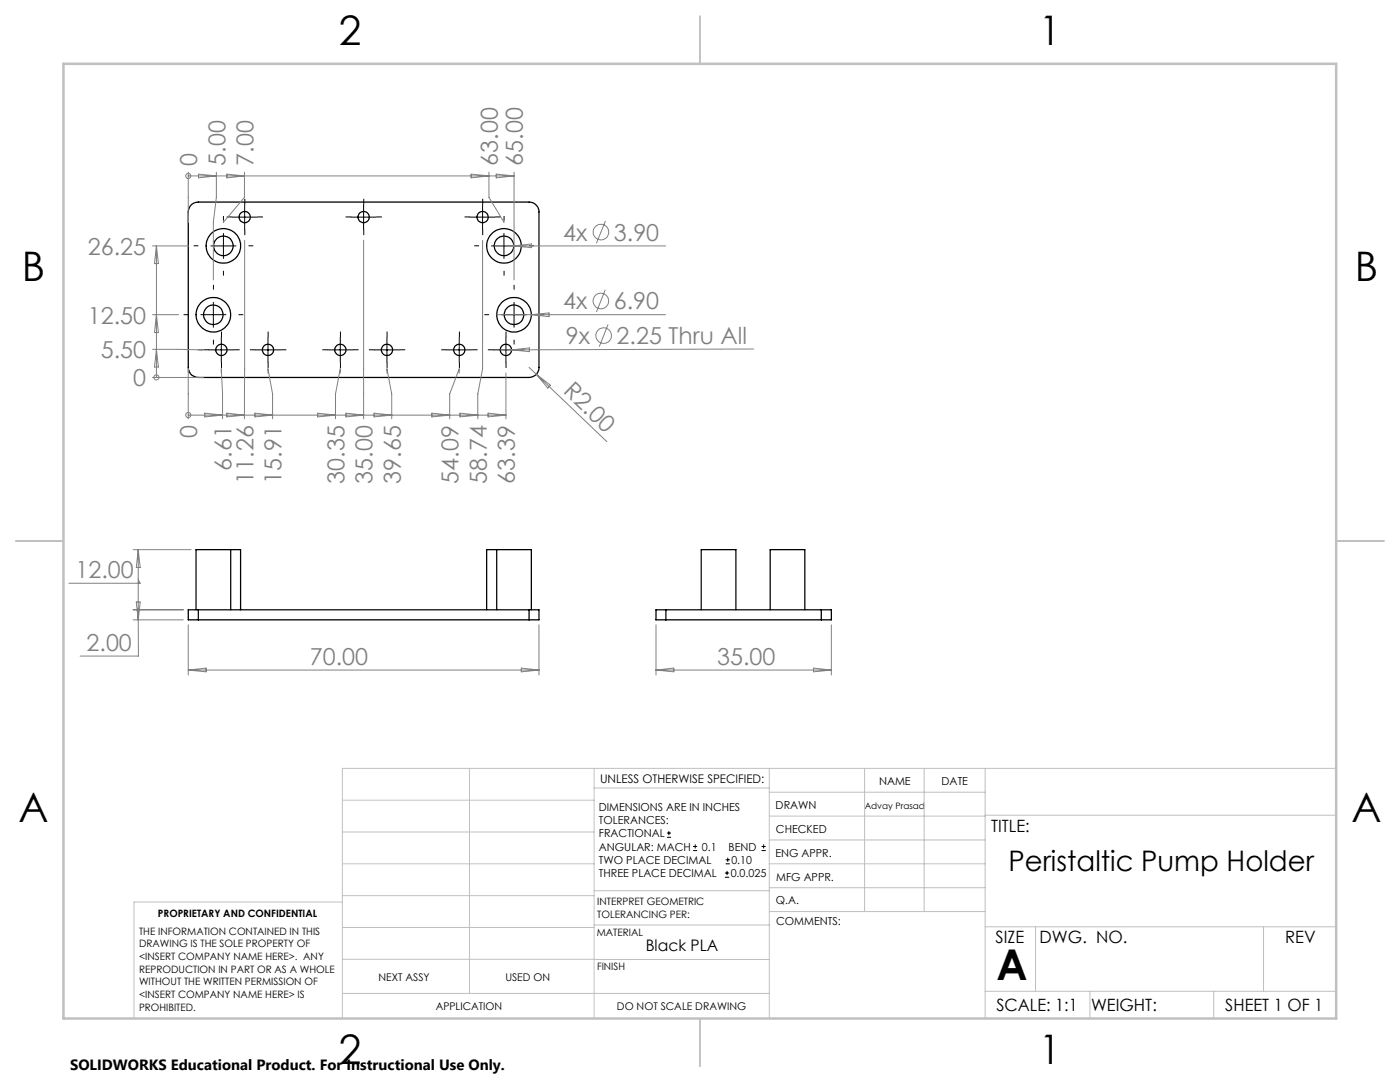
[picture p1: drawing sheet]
<svg xmlns="http://www.w3.org/2000/svg" width="279mm" height="216mm" viewBox="0 0 279 216" stroke-linecap="round" stroke-linejoin="round" font-family="sans-serif">
<g fill="none" stroke="#000" stroke-width=".25">
<path d="M38 41l.6-.4 1-.3h66a1.97 1.97 0 0 1 2 2v31a1.97 1.97 0 0 1-2 2h-66a1.97 1.97 0 0 1-2-2v-31zM46 109.7h-6.9v12M46 109.7h2v12M46 109.7v12M99.1 109.7h6.9v12M99.1 109.7h-2v12M99.1 109.7v12M39.6 121.7h-2v2h2M39.6 121.7v2M39.6 121.7h66M39.6 123.7h66M105.6 121.7h2v2h-2"/>
<path d="M105.6 121.7v2M132.9 121.7h-2v2h2M132.9 121.7h31M132.9 123.7h31M132.9 121.7v2M139.9 121.7v-12h7v12M153.7 121.7v-12h6.9v12M163.9 121.7h2v2h-2M163.9 121.7v2"/>
<circle cx="44.6" cy="49.1" r="1.96"/>
<circle cx="44.6" cy="49.1" r="3.4"/>
<circle cx="48.8" cy="43.3" r="1.11"/>
<circle cx="72.6" cy="43.3" r="1.12"/>
<circle cx="96.3" cy="43.3" r="1.12"/>
<circle cx="100.6" cy="49.1" r="3.5"/>
<circle cx="100.6" cy="49.1" r="1.95"/>
<circle cx="42.6" cy="62.8" r="3.5"/>
<circle cx="42.6" cy="62.8" r="1.95"/>
<circle cx="44.2" cy="69.8" r="1.12"/>
<circle cx="53.5" cy="69.8" r="1.13"/>
<circle cx="67.9" cy="69.8" r="1.12"/>
<circle cx="77.2" cy="69.8" r="1.13"/>
<circle cx="91.7" cy="69.8" r="1.13"/>
<circle cx="101" cy="69.8" r="1.13"/>
<circle cx="102.6" cy="62.8" r="1.96"/>
<circle cx="102.6" cy="62.8" r="3.4"/>
</g>
<g fill="none" stroke="#808080" stroke-width=".2">
<path d="M37.6 35.1h.1M37.6 34.4v9.9M37.6 35.1h65M39.6 34.7l3.6 .4-3.6 .4zM43.2 34.4v5l-.6 4.9v11.5M45.3 34.7l3.5 .4-3.5 .4zM48.8 34.4v5l-4.2 4.9v-.2M94 34.7l3.6 .4-3.6 .4zM97.6 34.4v5l3 4.9v-.2M99 34.7l3.6 .4-3.6 .4zM102.6 34.4v21.4M30.4 49.1h7.2"/>
<path d="M31.2 49.1v26.2M31.2 49.1l.4 3.5h-.8zM48.8 47.9v35.7M72.6 47.9v35.7M96.3 47.9v25.7l-.9 5v5M98.6 49.1h34.3M102.5 49.1l3.6-.4v.7zM120.8 57.8l-1.8 4.5M120.8 44.1l-1.8 4.4M30.4 69.7l10.1 .1h-1M30.4 62.8h5.2M30.4 75.3h10.2"/>
<path d="M31.2 75.3h.1M31.2 69.7l.4 3.5h-.8zM31.2 62.8l.4 3.6h-.8zM37.6 73.6v10M44.2 74.4v-.8l.2 5v5M53.5 74.4v-.8l.9 5v5M67.9 74.4v-.8l-.9 5v5M77.2 74.4v-.8l1 5v5M91.7 74.4v-.8l-2 5v5M99.1 62.8h33.7M99.8 69.8h2.3M101 74.4v9.2"/>
<path d="M102.1 69.8l3.6-.4v.8zM105.6 73.3l1.4 1.4M106 62.8l3.6-.4v.8zM107 74.7l14.1 13.4M107 74.7l2.9 2.2-.6 .5zM121.4 64.7l-1.8 4.5M150.4 69.6l-48.3 .2M37.6 82.8h.1M37.6 82.8h63.4M40.9 82.4l3.5 .4-3.5 .4zM45.3 82.4l3.5 .4-3.5 .4zM50.9 82.4l3.5 .4-3.5 .4z"/>
<path d="M63.4 82.4l3.6 .4-3.6 .4zM69 82.4l3.6 .4-3.6 .4zM74.6 82.4l3.6 .4-3.6 .4zM86.2 82.4l3.5 .4-3.5 .4zM91.8 82.4l3.6 .4-3.6 .4zM97.4 82.4l3.6 .4-3.6 .4zM26.6 109.7h11.5M27.6 109.7v14M27.6 115.7l.4 .7h-14.2M27.6 109.7l.4 3.5h-.8zM26.6 123.7h10M26.6 121.7h10"/>
<path d="M27.2 120.1h.8l-.4 3.6zM27.6 122.7v8.2h-11.6M37.6 124.7v10M37.6 133.7h70M37.6 133.7l3.5-.4v.8zM104 133.3l3.6 .4-3.6 .4zM107.6 124.7v10M130.9 133.7h35M130.9 124.7v10M130.9 133.7l3.6-.4v.8zM162.3 133.3l3.6 .4-3.6 .4zM165.9 124.7v10"/>
<circle cx="37.6" cy="35.1" r=".52"/>
<circle cx="119.9" cy="46.3" r="1.55"/>
<circle cx="31.2" cy="75.3" r=".5"/>
<circle cx="119.9" cy="60.1" r="1.56"/>
<circle cx="120.5" cy="67" r="1.56"/>
<circle cx="37.6" cy="82.8" r=".51"/>
</g>
<g fill="none" stroke="#000" stroke-width=".2">
<path d="M42.1 49.1h5M44.6 46.6v5M46.4 43.3h4.9M48.8 40.8v5M70.1 43.3h5M72.6 40.8v5M93.8 43.3h5M96.3 40.8v5M98.1 49.1h5M100.6 46.6v5M40.1 62.8h5M41.7 69.8h5"/>
<path d="M42.6 60.3v5M44.2 67.3v5M51 69.8h5M53.5 67.3v5M65.4 69.8h5M67.9 67.3v5M74.7 69.8h5M77.2 67.3v5M89.2 69.8h5M91.7 67.3v5M98.5 69.8h5M100.1 62.8h5"/>
<path d="M101 67.3v5M102.6 60.3v5M133.1 167.1h.8M133.1 166.2h.8M133.5 165.8v.9M138.3 169.7h.8M138.3 168.9h.8M138.7 168.5v.8M144.7 175h.8M144.7 174.2h.8M144.8 172.4h.9M144.8 171.6h.9"/>
<path d="M145.1 173.8v.8M145.2 171.1v.9M152 169.7h.8M152 168.9h.8M152.4 168.5v.8"/>
</g>
<g fill="none" stroke="#000" stroke-width=".2" stroke-dasharray="15.2 1.3 1.3 1.3" stroke-linecap="butt">
<path d="M39.6 49h-1M42.6 57.8v-1M44.6 44v-.9M44.6 54v1M46.4 43.3h-1.2M48.9 40.8v-1.1M48.9 45.8v1.1M49.6 49h.9M51.4 43.3h1.1M70.1 43.3h-1.1M72.6 40.8v-1.1M72.6 45.8v1.1"/>
<path d="M75.1 43.3h1.1M93.8 43.3h-1.1M95.6 49h-1M96.3 40.8v-1.1M96.3 45.8v1.1M98.8 43.3h1.2M100.6 44v-.9M100.6 54v1M102.6 57.8v-1M105.6 49h.9M37.6 62.8h-1M41.7 69.8h-1.1"/>
<path d="M42.6 67.8v.9M44.2 67.3v-1.1M44.2 72.3v1.1M46.7 69.8h1.1M47.6 62.8h.9M51 69.8h-1.1M53.5 67.3v-1.1M53.5 72.3v1.1M56 69.8h1.1M65.4 69.8h-1.1M67.9 67.3v-1.1M67.9 72.3v1.1"/>
<path d="M70.4 69.8h1.2M74.7 69.8h-1.1M77.2 67.3v-1.1M77.2 72.3v1.1M79.7 69.8h1.2M89.2 69.8h-1.1M91.7 67.3v-1.1M91.7 72.3v1.1M94.2 69.8h1.1M97.6 62.8h-1M98.5 69.8h-1.1M101 67.3v-1.1"/>
<path d="M101 72.3v1.1M102.6 67.8v.9M103.5 69.8h1.1M107.6 62.8h.9"/>
</g>
<g fill="none" stroke="#c0c0c0" stroke-width=".2">
<path d="M68.3 159.7h50.3M93.7 153.3v44.9M118.6 153.3v49.9M118.6 157.2h34.9M153.5 153.3v49.9M153.5 158.1h43.1M172.5 153.3v28.6M184.4 153.3v28.6M196.6 153.3v49.9M266.7 153.3h-198.4v49.9M68.3 178.7h50.3M68.3 172.4h50.3"/>
<path d="M68.3 166h50.3M68.3 180h-41.6v23.2M118.6 177.7h35M153.5 167.6h43.1M153.5 162.8h43.1M153.5 172.4h43.1M153.5 177.1h43.1M196.6 162.7h70.1M68.3 198.2h85.2M68.3 191.4l85.2 .1M68.3 185.1h50.3M118.6 184.6h35"/>
<path d="M153.6 181.9h43M196.6 197.8h70.1M196.6 184.9h70.1M206.7 184.9v12.9M217.5 197.8v5.4M242.2 197.8v5.4M252.2 184.9v12.9"/>
</g>
<path d="M139.7 3.2v9.5M3.1 107.9h9.6M266.7 107.9h9.5M139.7 203.2v9.6" fill="none" stroke="#c0c0c0" stroke-width=".25"/>
<path d="M12.7 12.7h254v190.5h-254z" fill="none" stroke="#c0c0c0" stroke-width=".5"/>
<path d="M27.4 121.5a.25 .25 0 0 0 0 .4 .25 .25 0 0 0 .4-.1 .25 .25 0 0 0-.2-.4v.3v-.3zM27.4 121.5v.3l.2 .2v-.3v.3l.2-.3a.25 .25 0 0 0-.1-.2 .25 .25 0 0 0-.3 0z" fill="#808080"/>
<text font-size="8.5" x="198.9" y="195.5">A</text>
<g font-size="8.1">
<text x="67.6" y="8.9">2</text>
<text x="207.3" y="8.9">1</text>
<text x="4.4" y="56.1">B</text>
<text x="270.4" y="56.1">B</text>
<text x="3.7" y="164.1">A</text>
<text x="269.7" y="164.1">A</text>
<text x="67.6" y="212.4">2</text>
<text x="207.3" y="212.4">1</text>
</g>
<text font-size="5.6" x="201.3" y="173.8">Peristaltic Pump Holder</text>
<g font-size="4.7" fill="#808080">
<text x="39.4" y="33" transform="rotate(-90 39.4 33)">0</text>
<text x="45" y="33" transform="rotate(-90 45 33)">5.00</text>
<text x="50.6" y="33" transform="rotate(-90 50.6 33)">7.00</text>
<text x="99.4" y="33" transform="rotate(-90 99.4 33)">63.00</text>
<text x="104.4" y="33" transform="rotate(-90 104.4 33)">65.00</text>
<text x="112.4" y="48">4x</text>
<text x="122.5" y="48">3.90</text>
<text x="17.5" y="50.8">26.25</text>
<text x="17.5" y="64.6">12.50</text>
<text x="112.4" y="61.8">4x</text>
<text x="122.5" y="61.8">6.90</text>
<text x="20.1" y="71.4">5.50</text>
<text x="113" y="68.7">9x</text>
<text x="123.1" y="68.7">2.25 Thru All</text>
<text x="26.6" y="77.1">0</text>
<text x="112.3" y="78.3" transform="rotate(44 112.3 78.3)">R2.00</text>
<text x="39.4" y="87.4" transform="rotate(-90 39.4 87.4)">0</text>
<text x="46.2" y="93.9" transform="rotate(-90 46.2 93.9)">6.61</text>
<text x="50.6" y="96.5" transform="rotate(-90 50.6 96.5)">11.26</text>
<text x="56.2" y="96.5" transform="rotate(-90 56.2 96.5)">15.91</text>
<text x="68.7" y="96.5" transform="rotate(-90 68.7 96.5)">30.35</text>
<text x="74.4" y="96.5" transform="rotate(-90 74.4 96.5)">35.00</text>
<text x="80" y="96.5" transform="rotate(-90 80 96.5)">39.65</text>
<text x="91.5" y="96.5" transform="rotate(-90 91.5 96.5)">54.09</text>
<text x="97.1" y="96.5" transform="rotate(-90 97.1 96.5)">58.74</text>
<text x="102.8" y="96.5" transform="rotate(-90 102.8 96.5)">63.39</text>
<text x="15.1" y="115.4">12.00</text>
<text x="17.3" y="129.9">2.00</text>
<text x="61.8" y="132.7">70.00</text>
<text x="143.1" y="132.7">35.00</text>
</g>
<g font-size="3.4">
<text x="197.8" y="166">TITLE:</text>
<text x="198.7" y="188.1">SIZE</text>
<text x="207.5" y="188.1">DWG. NO.</text>
<text x="256.5" y="188.2">REV</text>
<text x="198.8" y="201.7">SCALE: 1:1</text>
<text x="217.7" y="201.8">WEIGHT:</text>
<text x="244.5" y="201.7">SHEET 1 OF 1</text>
</g>
<text font-size="3.2" x="128.9" y="189.8">Black PLA</text>
<text font-size="3" x="14" y="213.5">SOLIDWORKS Educational Product. For Instructional Use Only.</text>
<text font-size="2.4" x="119.8" y="156.2">UNLESS OTHERWISE SPECIFIED:</text>
<g font-size="2.2">
<text x="119.5" y="161.8">DIMENSIONS ARE IN INCHES</text>
<text x="154.8" y="161.4">DRAWN</text>
<text x="175.4" y="156.6">NAME</text>
<text x="187.9" y="156.7">DATE</text>
<text x="119.5" y="164.4">TOLERANCES:</text>
<text x="119.5" y="167.1">FRACTIONAL</text>
<text x="154.9" y="166.3">CHECKED</text>
<text x="119.5" y="169.7">ANGULAR: MACH</text>
<text x="119.5" y="172.4">TWO PLACE DECIMAL</text>
<text x="140.1" y="169.7">0.1</text>
<text x="145.4" y="169.7">BEND</text>
<text x="146" y="172.4">0.10</text>
<text x="154.8" y="170.9">ENG APPR.</text>
<text x="119.5" y="175">THREE PLACE DECIMAL</text>
<text x="145.8" y="175">0.0.025</text>
<text x="154.9" y="175.7">MFG APPR.</text>
<text x="154.9" y="180.4">Q.A.</text>
<text x="154.9" y="184.6">COMMENTS:</text>
</g>
<g font-size="2.1">
<text x="75.5" y="195.7">NEXT ASSY</text>
<text x="100.9" y="195.7">USED ON</text>
<text x="86.9" y="201.5">APPLICATION</text>
<text x="123.1" y="201.6">DO NOT SCALE DRAWING</text>
</g>
<g font-size="2">
<text x="31.5" y="182.9">PROPRIETARY AND CONFIDENTIAL</text>
<text x="119.2" y="180.6">INTERPRET GEOMETRIC</text>
<text x="119.2" y="183.1">TOLERANCING PER:</text>
<text x="27.8" y="186.5">THE INFORMATION CONTAINED IN THIS</text>
<text x="27.8" y="189">DRAWING IS THE SOLE PROPERTY OF</text>
<text x="27.8" y="191.6">&lt;INSERT COMPANY NAME HERE&gt;. ANY</text>
<text x="119.1" y="186.7">MATERIAL</text>
<text x="27.8" y="194.1">REPRODUCTION IN PART OR AS A WHOLE</text>
<text x="27.8" y="196.6">WITHOUT THE WRITTEN PERMISSION OF</text>
<text x="119.1" y="193.5">FINISH</text>
<text x="27.8" y="199.1">&lt;INSERT COMPANY NAME HERE&gt; IS</text>
<text x="27.8" y="201.7">PROHIBITED.</text>
</g>
<text font-size="1.8" x="172.6" y="161.4">Advay Prasad</text>
</svg>
